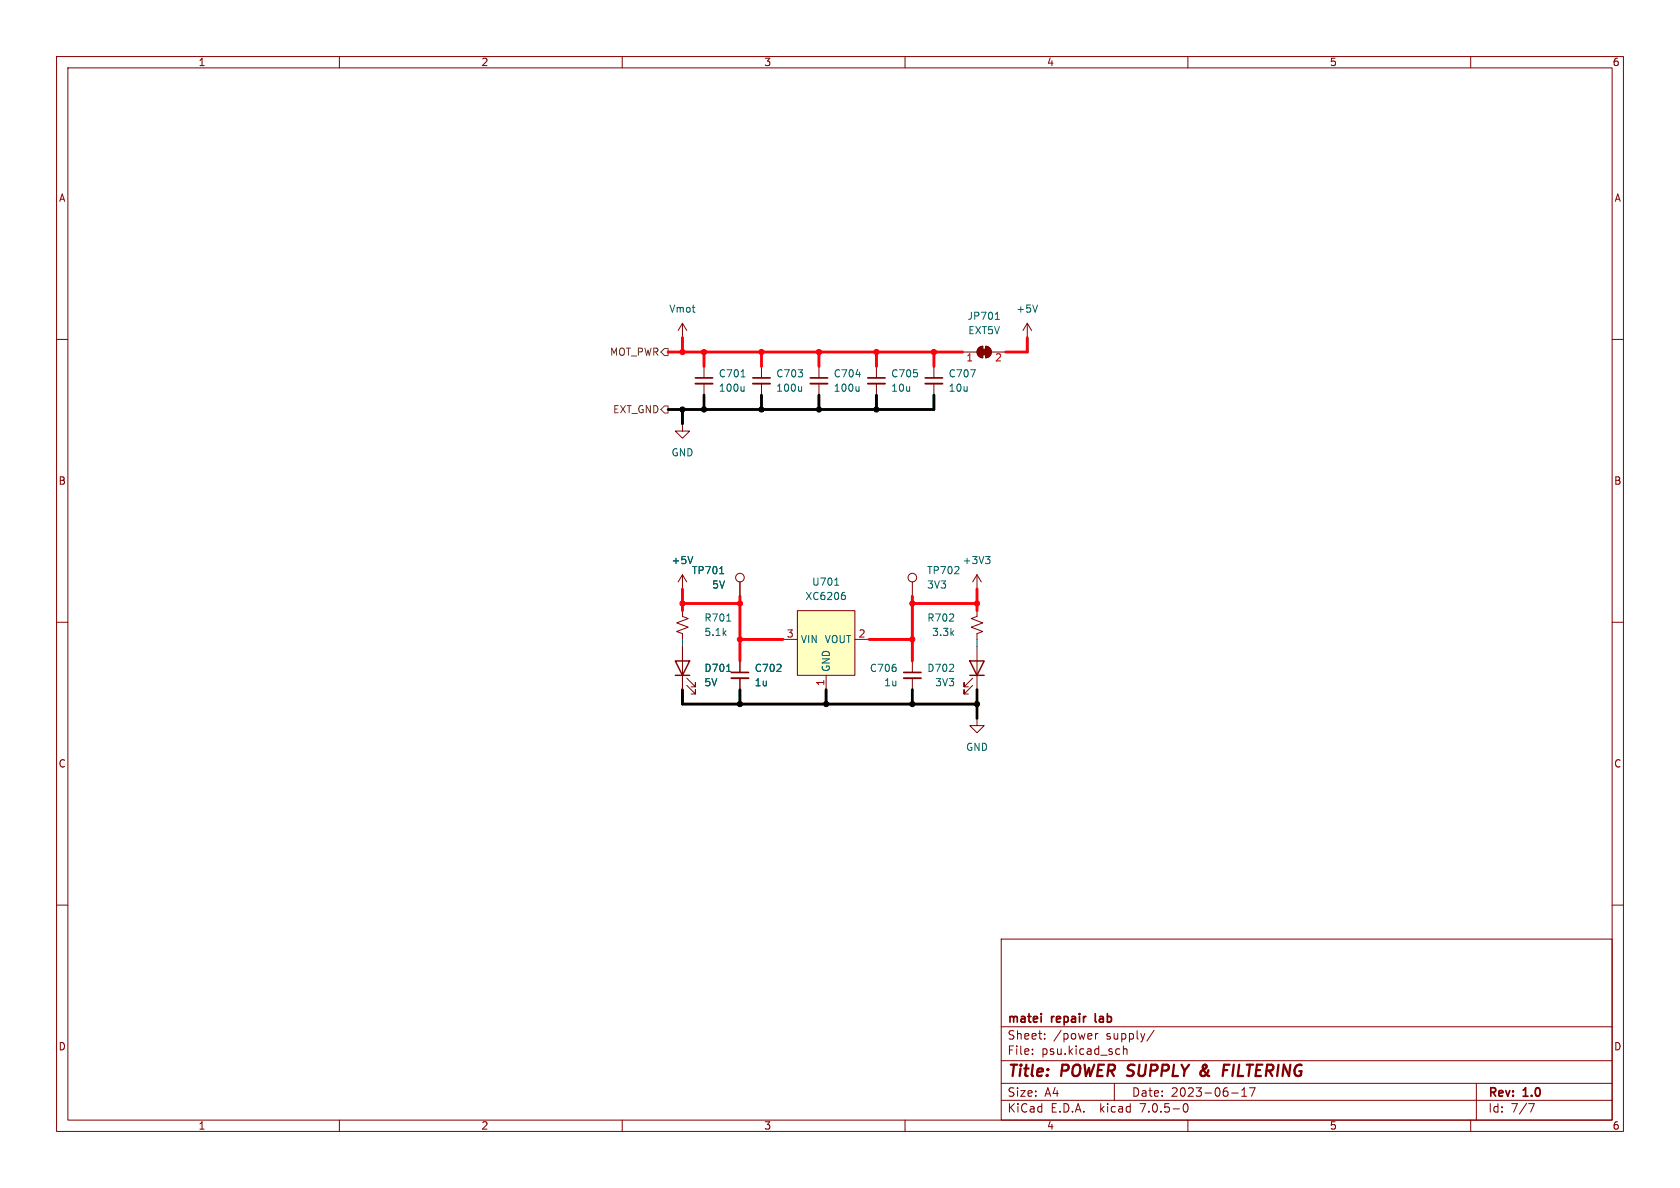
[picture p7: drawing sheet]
<svg xmlns="http://www.w3.org/2000/svg" width="297mm" height="210mm" viewBox="0 0 297 210" stroke-linecap="round" stroke-linejoin="round" font-family="sans-serif">
<g fill="none" stroke="#840000" stroke-width=".18">
<path d="M10 10h277v190h-277zM12 12h273v186h-273zM60 10v2M110 10v2M160 10v2M210 10v2M260 10v2M10 60h2M120.6 57.2v2.5M120.6 57.2l-.7 1.2M120.6 57.2l.8 1.2M181.6 57.2l-.8 1.2"/>
<path d="M181.6 57.2v2.5M181.6 57.2l.8 1.2M285 60h2M120.6 74.9v1.3h1.3l-1.3 1.3-1.2-1.3h1.2M124.5 64.8v2M124.5 67.8v2.1M134.6 64.8v2M134.6 67.8v2.1M144.8 64.8v2M144.8 67.8v2.1M154.9 64.8v2M154.9 67.8v2.1"/>
<path d="M165.1 64.8v2M165.1 67.8v2.1M170.2 62.2h2.5M173 61.5l.7-.3v2a1.02 1.02 0 0 1-.9-.6 1.02 1.02 0 0 1 .2-1.1zM174.2 61.2a1.02 1.02 0 0 1 1.1 1 1.02 1.02 0 0 1-1.1 1zM175.3 62.2h2.5M10 110h2M120.6 108v1l1.1 .3-2.1 .8 2.1 .8-2.1 .7 1 .4v1M120.6 101.6l-.7 1.3M120.6 101.6v2.5M120.6 114.3v7.6M120.6 101.6l.8 1.3"/>
<path d="M121.4 119.9l1.5 1.5v-.7v.7h-.7M130.8 102.9v2.5M130.8 116.8v2.1M130.8 119.9v2M138.4 113h2.6M141 108h10.1v11.4h-10.1zM146 119.4v2.5M151.1 113h2.6M161.3 102.9v2.5M161.3 116.8v2.1M161.3 119.9v2M172 119.9l-1.6 1.5v-.7v.7h.8"/>
<path d="M172.7 108v1l-1 .3 2 .8-2 .8 2 .7-1 .4v1M172.7 101.6l-.7 1.3M172.7 101.6v2.5M172.7 114.3v7.6M172.7 101.6l.8 1.3M285 110h2M121.4 121.2l1.5 1.5v-.8v.8h-.7M172 121.2l-1.6 1.5v-.8v.8h.8M172.7 127v1.3h1.3l-1.3 1.2-1.3-1.2h1.3M10 160h2M285 160h2M177 166h108v32h-108z"/>
<path d="M60 198v2M110 198v2M160 198v2M177 194.5h108M177 191.5h108M177 187.5h108M177 181.5h108M182.5 186.3v.1M182.5 185.5v.1M184.7 183.6v.1M184.7 182.8v.1M193.7 182.7v1"/>
<path d="M194.1 182.7l-.3 .1-.1 .2M197 191.5v3M197.8 185.4l.2 .1M198 186.3l-.2 .1M198.6 184.9v1.5M198.6 185.5l.2-.1 .4 .1v.9M204 182.1l-1.3 2M209.3 195.2l.2-.1a.81 .81 0 0 1 .6 .6 .81 .81 0 0 1-.3 .8l-.1 .1a.81 .81 0 0 1-.4-1.4zM210 198v2M217.7 193.2h1.2M219.5 193.8h.9M219.5 192.7l.5-.4v1.5"/>
<path d="M220.9 192.3h1l-.7 1.5M260 198v2M261 191.5v6.5M270.2 195.1h1l-.6 1.5"/>
<circle cx="130.8" cy="102.1" r=".76"/>
<circle cx="161.3" cy="102.1" r=".76"/>
</g>
<path d="M216.3 189.2h.7M217.4 188.2h-1l-.2 2" fill="none" stroke="#840000" stroke-width=".4"/>
<path d="M122.9 66.8h3.1M133.1 66.8h3M143.3 66.8h3M153.4 66.8h3.1M163.6 66.8h3M129.3 118.9h3M159.8 118.9h3M184.1 179.2v.1M184.1 179.7v1" fill="none" stroke="#840000" stroke-width=".3"/>
<path d="M122.9 67.8h3.1M133.1 67.8h3M143.3 67.8h3M153.4 67.8h3.1M163.6 67.8h3M129.3 119.9h3M159.8 119.9h3" fill="none" stroke="#840000" stroke-width=".33"/>
<g fill="none" stroke="#006464" stroke-width=".18">
<path d="M176 56.5h.7M176.2 55.4l.1-.2v1.3M183.4 53.9l-.4 1.3M131 66.6h.7M131.5 68.3v.9M131.5 69l-.1 .2M141.7 68.3v.9M141.7 69l-.2 .2M151.9 68.3v.9M151.9 69l-.2 .2M122.5 98.4l-.5 1.2M174.2 98.4h.8l-.4 .5"/>
<path d="M174.8 98.9l.2 .2v.3l-.2 .2M127.2 101.4h.8M128.5 118.7h.7M128.5 109.8h.7M147.6 103.4h.7M149.1 104.7h.2M149.2 105.2l.3 .2v.3l-.3 .3"/>
</g>
<path d="M141 108h10.1v11.4h-10.1z" fill="#ffffc2" stroke="#ffffc2" stroke-width=".18"/>
<path d="M119.4 116.8h2.5l-1.3 2.6zM119.4 119.4h2.5M171.4 116.8h2.6l-1.3 2.6zM171.4 119.4h2.6" fill="none" stroke="#840000" stroke-width=".25"/>
<g fill="#840000" stroke="#840000" stroke-width=".18">
<path d="M173.5 61.7h1v1h-1z"/>
<path d="M173 61.5l.7-.3v2a1.02 1.02 0 0 1-.9-.6 1.02 1.02 0 0 1 .2-1.1z"/>
<path d="M174.2 61.2a1.02 1.02 0 0 1 1.1 1 1.02 1.02 0 0 1-1.1 1z"/>
</g>
<path d="M117.5 71.8h.6v1.2h-.6l-.7-.6zM117.5 61.6h.6v1.3h-.6l-.7-.7z" fill="none" stroke="#725600" stroke-width=".18"/>
<g fill="none" stroke="#ff000b" stroke-width=".51">
<path d="M120.6 59.7v2.5M181.6 59.7v2.5h-3.8M118.1 62.2h52.1M124.5 62.2v2.6M134.6 62.2v2.6M144.8 62.2v2.6M154.9 62.2v2.6M165.1 62.2v2.6M120.6 104.1v3.9M120.6 106.7h10.2M130.8 105.4v11.4M130.8 113h7.6"/>
<path d="M153.7 113h7.6M161.3 105.4v11.4M161.3 106.7h11.4M172.7 104.1v3.9"/>
</g>
<path d="M120.6 72.4v2.5M124.5 69.9v2.5M134.6 69.9v2.5M144.8 69.9v2.5M154.9 69.9v2.5M165.1 69.9v2.5h-47M120.6 121.9v2.6h52.1M130.8 121.9v2.6M146 121.9v2.6M161.3 121.9v2.6M172.7 121.9v5.1" fill="none" stroke="#000" stroke-width=".51"/>
<path d="M120.6 113v1.3M172.7 113v1.3" fill="none" stroke="#009600" stroke-width=".18"/>
<g fill="#000" stroke="#000" stroke-width=".18">
<circle cx="120.6" cy="72.4" r=".46"/>
<circle cx="124.5" cy="72.4" r=".46"/>
<circle cx="134.6" cy="72.4" r=".46"/>
<circle cx="144.8" cy="72.4" r=".46"/>
<circle cx="154.9" cy="72.4" r=".46"/>
<circle cx="130.8" cy="124.5" r=".46"/>
<circle cx="146" cy="124.5" r=".46"/>
<circle cx="161.3" cy="124.5" r=".46"/>
<circle cx="172.7" cy="124.5" r=".46"/>
</g>
<g fill="#ff000b" stroke="#ff000b" stroke-width=".18">
<circle cx="124.5" cy="62.2" r=".46"/>
<circle cx="120.6" cy="62.2" r=".46"/>
<circle cx="165.1" cy="62.2" r=".46"/>
<circle cx="144.8" cy="62.2" r=".46"/>
<circle cx="154.9" cy="62.2" r=".46"/>
<circle cx="134.6" cy="62.2" r=".46"/>
<circle cx="161.3" cy="113" r=".46"/>
<circle cx="161.3" cy="106.7" r=".46"/>
<circle cx="130.8" cy="106.7" r=".46"/>
<circle cx="120.6" cy="106.7" r=".46"/>
<circle cx="172.7" cy="106.7" r=".46"/>
<circle cx="130.8" cy="113" r=".46"/>
</g>
<g font-size="2.8" fill="#840000">
<text x="178" y="190.8">Title:</text>
<text x="187.5" y="190.8">POWER SUPPLY &amp;</text>
<text x="217.8" y="190.8">FILTERING</text>
</g>
<g font-size="2.1" fill="#840000">
<text x="178" y="183.9">Sheet:</text>
<text x="178" y="181.1">matei</text>
<text x="185.8" y="181.1">repair</text>
<text x="186.2" y="183.9">/power</text>
<text x="194" y="181.1">lab</text>
<text x="195.4" y="183.9">supply/</text>
<text x="178" y="186.6">File:</text>
<text x="184" y="186.6">psu.kicad_sch</text>
<text x="178" y="196.8">KiCad</text>
<text x="178" y="194">Size:</text>
<text x="184.6" y="194">A4</text>
<text x="185.7" y="196.8">E.D.A.</text>
<text x="194.4" y="196.8">kicad</text>
<text x="200" y="194">Date:</text>
<text x="201.5" y="196.8">7.0.5-0</text>
<text x="206.9" y="194">2023-06-17</text>
<text x="263" y="194.2">Rev:</text>
<text x="263" y="196.8">Id:</text>
<text x="267" y="196.8">7/7</text>
<text x="269.2" y="194.2">1.0</text>
</g>
<g font-size="1.8" fill="#840000">
<text x="35" y="11.8">1</text>
<text x="85" y="11.8">2</text>
<text x="135" y="11.8">3</text>
<text x="185" y="11.8">4</text>
<text x="235" y="11.8">5</text>
<text x="285" y="11.8">6</text>
<text x="10.4" y="35.8">A</text>
<text x="285.4" y="35.8">A</text>
<text x="10.3" y="85.8">B</text>
<text x="285.3" y="85.8">B</text>
<text x="10.3" y="135.8">C</text>
<text x="285.3" y="135.8">C</text>
<text x="10.3" y="185.8">D</text>
<text x="285.3" y="185.8">D</text>
<text x="35" y="199.8">1</text>
<text x="85" y="199.8">2</text>
<text x="135" y="199.8">3</text>
<text x="185" y="199.8">4</text>
<text x="235" y="199.8">5</text>
<text x="285" y="199.8">6</text>
</g>
<g font-size="1.8" fill="#006464">
<text x="118.3" y="55.4">Vmot</text>
<text x="171" y="56.7">JP701</text>
<text x="171.1" y="59.2">EXT5V</text>
<text x="179.6" y="55.4">+5V</text>
<text x="127" y="66.9">C701</text>
<text x="127" y="69.4">100u</text>
<text x="137.2" y="66.9">C703</text>
<text x="137.2" y="69.4">100u</text>
<text x="147.3" y="66.9">C704</text>
<text x="147.3" y="69.4">100u</text>
<text x="157.5" y="66.9">C705</text>
<text x="157.5" y="69.4">10u</text>
<text x="167.6" y="66.9">C707</text>
<text x="167.6" y="69.4">10u</text>
<text x="118.7" y="80.8">GND</text>
<text x="118.7" y="99.9">+5V</text>
<text x="122.3" y="101.7">TP701</text>
<text x="163.8" y="101.7">TP702</text>
<text x="170.1" y="99.9">+3V3</text>
<text x="125.8" y="104.2">5V</text>
<text x="142.3" y="106.2">XC6206</text>
<text x="143.5" y="103.7">U701</text>
<text x="163.8" y="104.2">3V3</text>
<text x="124.5" y="110">R701</text>
<text x="124.5" y="112.6">5.1k</text>
<text x="141.5" y="113.9">VIN</text>
<text x="145.8" y="113.9">VOUT</text>
<text x="163.9" y="110">R702</text>
<text x="164.7" y="112.6">3.3k</text>
<text x="124.5" y="118.9">D701</text>
<text x="133.4" y="118.9">C702</text>
<text x="146.9" y="118.9" transform="rotate(-90 146.9 118.9)">GND</text>
<text x="153.7" y="118.9">C706</text>
<text x="163.9" y="118.9">D702</text>
<text x="124.5" y="121.5">5V</text>
<text x="133.4" y="121.5">1u</text>
<text x="156.3" y="121.5">1u</text>
<text x="165.3" y="121.5">3V3</text>
<text x="170.7" y="132.9">GND</text>
</g>
<g font-size="1.8" fill="#725600">
<text x="107.8" y="63.1">MOT_PWR</text>
<text x="108.4" y="73.2">EXT_GND</text>
</g>
<g font-size="1.8" fill="#a90000">
<text x="170.8" y="64.1">1</text>
<text x="175.9" y="64.1">2</text>
<text x="139" y="112.8">3</text>
<text x="151.7" y="112.8">2</text>
<text x="145.8" y="121.3" transform="rotate(-90 145.8 121.3)">1</text>
</g>
</svg>
